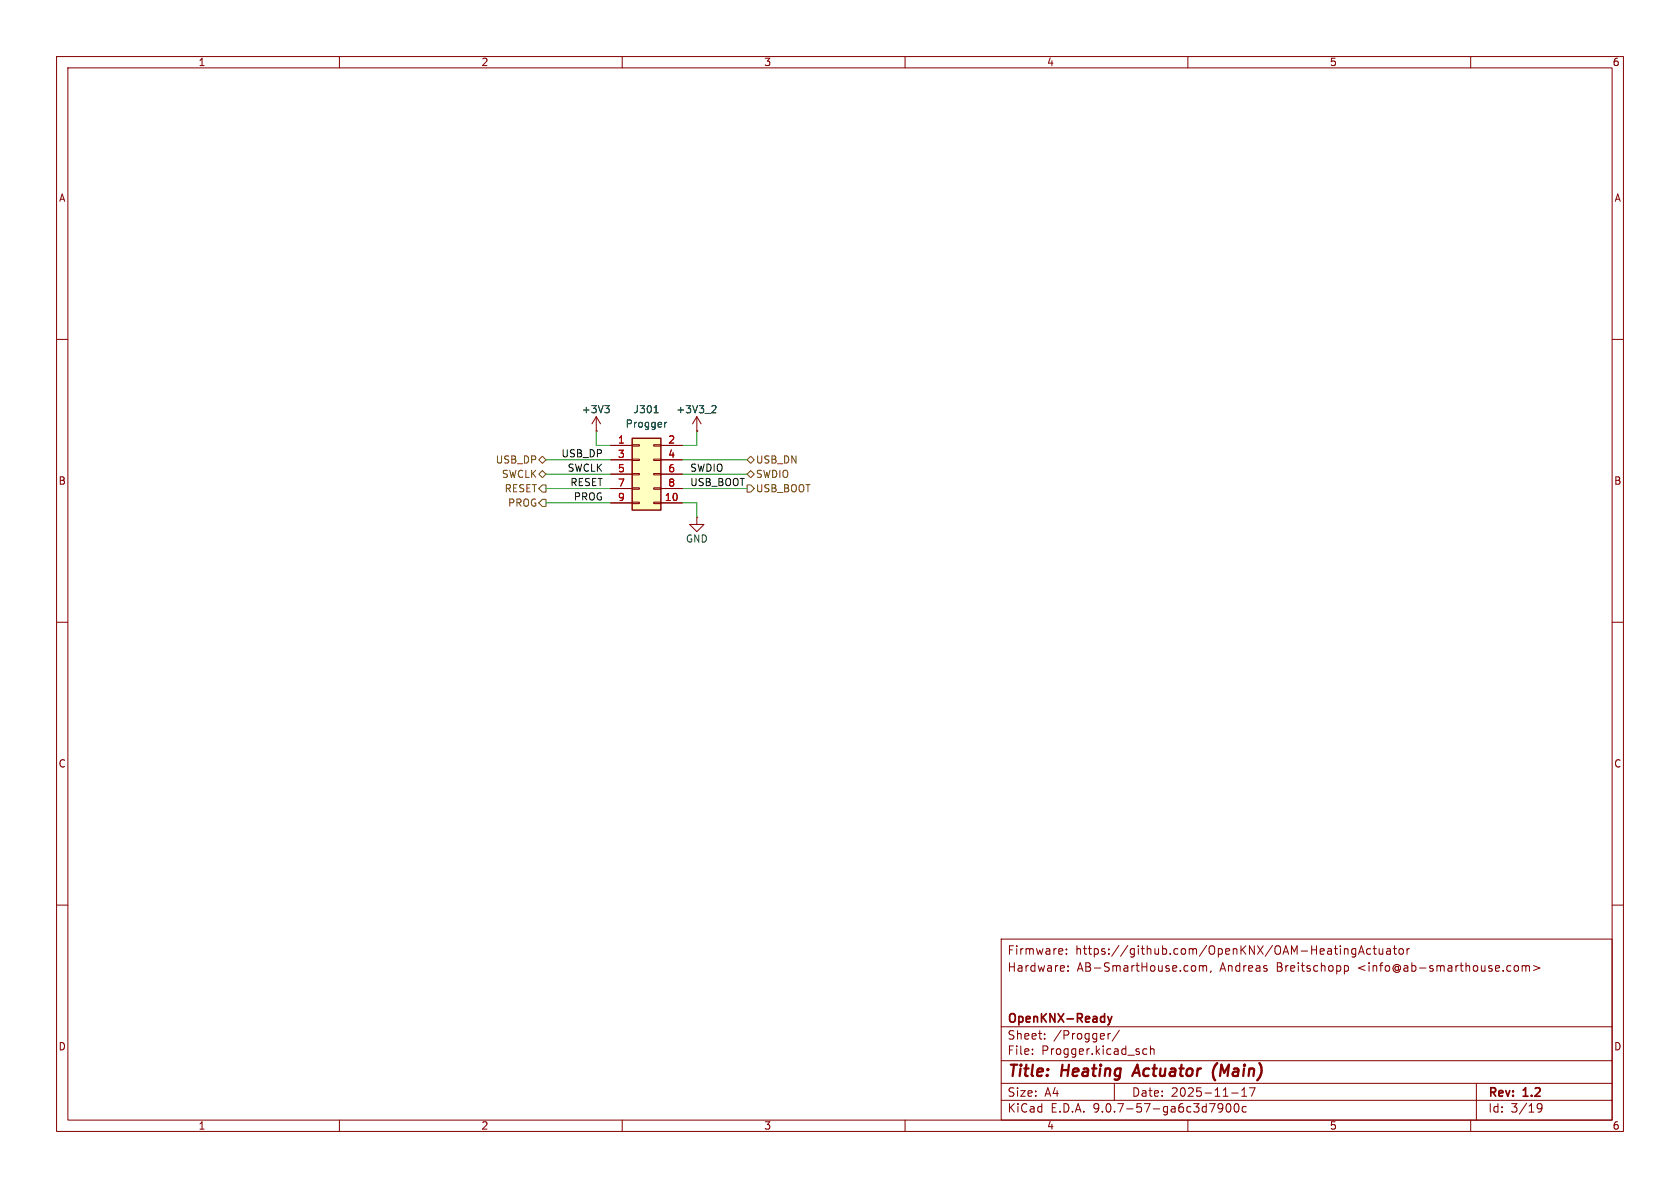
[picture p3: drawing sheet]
<svg xmlns="http://www.w3.org/2000/svg" width="297mm" height="210mm" viewBox="0 0 297 210" stroke-linecap="round" stroke-linejoin="round" font-family="sans-serif">
<g fill="none" stroke="#840000" stroke-width=".18">
<path d="M10 10h277v190h-277zM12 12h273v186h-273zM60 10v2M110 10v2M160 10v2M210 10v2M260 10v2M10 60h2M123.2 76.2h.1M123.2 73.7l-.8 1.2M123.2 73.7l.8 1.2M123.2 73.7v2.5"/>
<path d="M285 60h2M10 110h2M285 110h2M10 160h2M177 166h108v32h-108zM187.8 167.8l.1 .3-.7 .1M188.5 168.6v.1M188.5 167.8v.1M188.8 171.6v.1M188.8 170.8v.1M211.1 170.7l.3 .3v.4l-.3 .3M212 170.8l.5-.1 .2 .2"/>
<path d="M212 170.7v1M212.7 170.9l.2-.2 .3 .1 .1 .9M212.7 170.9v.8M214.1 171.6l-.1 .3M237.7 170.8l.4-.1 .3 .3v.4l-.2 .2h-.5M237.7 170.7v1.5M238.2 167.8l.1 .9M239.7 167.7v1.2l-.3 .3-.4-.1M239.7 167.8l-.5-.1-.2 .3v.4l.1 .2h.6M240.2 168.7l.5-1.5 .5 1.5M240.3 168.3h.7M242.3 167.8l-.4-.1-.3 .3v.4l.1 .2h.6"/>
<path d="M242.7 167.7h.6M243 167.2v1.3l.3 .2M243.8 167.7l.1 .9 .3 .1 .3-.1M244.5 167.7v1M245.2 167.8h.5l.1 .9M245.8 168.1h-.5a.29 .29 0 0 0-.2 .3 .29 .29 0 0 0 .2 .3l.5-.1M246.3 167.7h.6M246.5 167.2v1.3l.4 .2M247.4 167.8l.2-.1 .4 .1 .1 .6-.1 .2-.4 .1-.2-.1zM248.7 167.7v1M249.2 167.7l-.3 .1-.2 .2M267.8 170.8l.4-.1 .3 .3v.4l-.3 .3-.4-.1-.1-.2v-.4z"/>
<path d="M269.1 170.8l.4-.1 .2 .2M269.1 170.7v1M269.7 170.9l.3-.2 .3 .1 .1 .9M269.7 170.9v.8M271.1 170.7l1.1 .4-1.1 .5M285 160h2M60 198v2M110 198v2M160 198v2M177 194.5h108M177 191.5h108M177 187.5h108"/>
<path d="M177 181.5h108M182.5 186.3v.1M182.5 185.5v.1M184.7 183.6v.1M184.7 182.8v.1M195.9 182.7v1M196.3 182.7l-.3 .1-.1 .2M197 191.5v3M197.9 182.1l-1.3 2M202.7 185.5l-.4-.1-.3 .3v.4l.2 .2h.5M203.4 185.5l.2-.1 .4 .1v.9M203.4 184.9v1.5"/>
<path d="M210 198v2M216.2 195.7l-.3 .3h-.3l-.3-.3 .2-.5 .4-.1 .2 .1a.99 .99 0 0 1-.4 1.4h-.2M216.9 195.2l.2-.1a.81 .81 0 0 1 .6 .6 .81 .81 0 0 1-.3 .8l-.2 .1a.81 .81 0 0 1-.3-1.4zM217.7 193.2h1.2M218.3 195.2l.2-.1a.81 .81 0 0 1 .6 .6 .81 .81 0 0 1-.3 .8l-.1 .1a.81 .81 0 0 1-.4-1.4zM219.5 193.8h.9M219.5 192.7l.5-.4v1.5M220.3 195.7l-.4-.1-.3 .3v.4l.1 .2h.6M221.9 192.3l-.7 1.5M260 198v2M261 191.5v6.5M271.7 195.4l.3-.3 .5 .1a.99 .99 0 0 1-.3 1.4h-.3"/>
<path d="M271.7 195.7l.3 .3h.3l.3-.3"/>
</g>
<path d="M201.1 188.2l-.9 2M215.2 187.9a2.35 2.35 0 0 0-.4 3.1" fill="none" stroke="#840000" stroke-width=".4"/>
<path d="M195.8 179.7l.4 1M196.6 179.7l-.4 1M196.2 180.7l-.1 .3-.3 .2" fill="none" stroke="#840000" stroke-width=".3"/>
<path d="M126 71.7l.5 .1 .1 .3-.8 .9h.8" fill="none" stroke="#006464" stroke-width=".18"/>
<path d="M111.8 77.5h5v12.7h-5z" fill="#ffffc2"/>
<path d="M111.8 77.5h5v12.7h-5z" fill="none" stroke="#840000" stroke-width=".25"/>
<g fill="none" stroke="#840000" stroke-width=".18">
<path d="M105.4 76.2h.1M105.4 73.7l.8 1.2M105.4 73.7l-.8 1.2M105.4 73.7v2.5M107.9 78.7h3.9M111.8 78.6h1.2v.3h-1.2zM115.6 78.6h1.2v.3h-1.2zM116.8 78.7h3.8M123.2 76.2h.1M107.9 81.3h3.9M107.9 83.8h3.9M107.9 86.4h3.9"/>
<path d="M107.9 88.9h3.9M111.8 81.2h1.2v.2h-1.2zM111.8 83.7h1.2v.2h-1.2zM111.8 86.2h1.2v.3h-1.2zM111.8 88.8h1.2v.2h-1.2zM115.6 81.2h1.2v.2h-1.2zM115.6 83.7h1.2v.2h-1.2zM115.6 86.2h1.2v.3h-1.2zM115.6 88.8h1.2v.2h-1.2zM116.8 81.3h3.8M116.8 83.8h3.8M116.8 86.4h3.8"/>
<path d="M116.8 88.9h3.8M123.2 91.4v1.3h1.3l-1.3 1.3-1.3-1.3h1.3M123.2 91.4h.1"/>
</g>
<path d="M106.9 71.7h.8l-.4 .5M107.5 72.2l.2 .2v.3l-.2 .3M115.6 73h.8M117.5 74.7v.8M117.9 74.7l-.4 .2M126 71.7l.5 .1 .1 .3-.8 .9h.8" fill="none" stroke="#006464" stroke-width=".18"/>
<path d="M95.2 81.3l.7-.7 .6 .7-.6 .6zM95.2 83.8l.7-.6 .6 .6-.6 .7zM95.9 85.7h.6v1.3h-.6l-.7-.6zM95.9 88.3h.6v1.2h-.6l-.7-.6zM132.1 83.8l.6-.6 .6 .6-.6 .7zM132.1 85.7h.6l.6 .7-.6 .6h-.6zM132.1 81.3l.6-.7 .6 .7-.6 .6z" fill="none" stroke="#725600" stroke-width=".18"/>
<path d="M105.4 76.2v2.5h2.5M123.2 76.2v2.5h-2.6M96.5 88.9h11.4M96.5 86.4h11.4M96.5 83.8h11.4M96.5 81.3h11.4M120.6 88.9h2.6v2.5M120.6 86.4h11.5M120.6 83.8h11.5M120.6 81.3h11.5" fill="none" stroke="#009600" stroke-width=".18"/>
<g font-size="2.8" fill="#840000">
<text x="178" y="190.9">Title:</text>
<text x="187.7" y="190.9">Heating</text>
<text x="201.3" y="190.9">Actuator</text>
<text x="216" y="190.9">(Main)</text>
</g>
<g font-size="2.1" fill="#840000">
<text x="178" y="172">Hardware:</text>
<text x="178" y="169">Firmware:</text>
<text x="190.1" y="169">https://github.com/OpenKNX/OAM-HeatingActuator</text>
<text x="190.4" y="172">AB-SmartHouse.com,</text>
<text x="215.7" y="172">Andreas</text>
<text x="225.8" y="172">Breitschopp</text>
<text x="240.3" y="172">&lt;info@ab-smarthouse.com&gt;</text>
<text x="178" y="184">Sheet:</text>
<text x="178" y="181.2">OpenKNX-Ready</text>
<text x="186.2" y="184">/Progger/</text>
<text x="178" y="186.7">File:</text>
<text x="184.1" y="186.7">Progger.kicad_sch</text>
<text x="178" y="196.9">KiCad</text>
<text x="178" y="194.1">Size:</text>
<text x="184.7" y="194.1">A4</text>
<text x="185.7" y="196.9">E.D.A.</text>
<text x="193.3" y="196.9">9.0.7-57-ga6c3d7900c</text>
<text x="200" y="194.1">Date:</text>
<text x="207" y="194.1">2025-11-17</text>
<text x="263" y="194.3">Rev:</text>
<text x="263" y="196.9">Id:</text>
<text x="267.1" y="196.9">3/19</text>
<text x="269.4" y="194.3">1.2</text>
</g>
<g font-size="1.8" fill="#840000">
<text x="35" y="11.9">1</text>
<text x="85" y="11.9">2</text>
<text x="135" y="11.9">3</text>
<text x="185" y="11.9">4</text>
<text x="235" y="11.9">5</text>
<text x="285" y="11.9">6</text>
<text x="10.3" y="35.9">A</text>
<text x="285.3" y="35.9">A</text>
<text x="10.3" y="85.9">B</text>
<text x="285.3" y="85.9">B</text>
<text x="10.3" y="135.9">C</text>
<text x="285.3" y="135.9">C</text>
<text x="10.3" y="185.9">D</text>
<text x="285.3" y="185.9">D</text>
<text x="35" y="199.9">1</text>
<text x="85" y="199.9">2</text>
<text x="135" y="199.9">3</text>
<text x="185" y="199.9">4</text>
<text x="235" y="199.9">5</text>
<text x="285" y="199.9">6</text>
</g>
<g font-size="1.8" fill="#006464">
<text x="102.8" y="73.3">+3V3</text>
<text x="110.5" y="75.8">Progger</text>
<text x="111.9" y="73.3">J301</text>
<text x="119.5" y="73.3">+3V3_2</text>
<text x="121.2" y="96.1">GND</text>
</g>
<g font-size="1.8" fill="#725600">
<text x="87.5" y="82.1">USB_DP</text>
<text x="133.5" y="82.1">USB_DN</text>
<text x="88.6" y="84.7">SWCLK</text>
<text x="89.1" y="87.2">RESET</text>
<text x="89.7" y="89.8">PROG</text>
<text x="133.5" y="84.7">SWDIO</text>
<text x="133.5" y="87.2">USB_BOOT</text>
</g>
<g font-size="1.8" fill="#0f0f0f">
<text x="99.2" y="80.9">USB_DP</text>
<text x="100.2" y="83.5">SWCLK</text>
<text x="121.9" y="83.5">SWDIO</text>
<text x="100.7" y="86">RESET</text>
<text x="101.3" y="88.6">PROG</text>
<text x="121.9" y="86">USB_BOOT</text>
</g>
<g font-size="1.8" fill="#a90000">
<text x="109.1" y="78.5">1</text>
<text x="109.1" y="81">3</text>
<text x="109.1" y="83.6">5</text>
<text x="118" y="78.5">2</text>
<text x="118" y="81">4</text>
<text x="118" y="83.6">6</text>
<text x="109.1" y="86.1">7</text>
<text x="109.1" y="88.6">9</text>
<text x="117.4" y="88.6">10</text>
<text x="118" y="86.1">8</text>
</g>
</svg>
